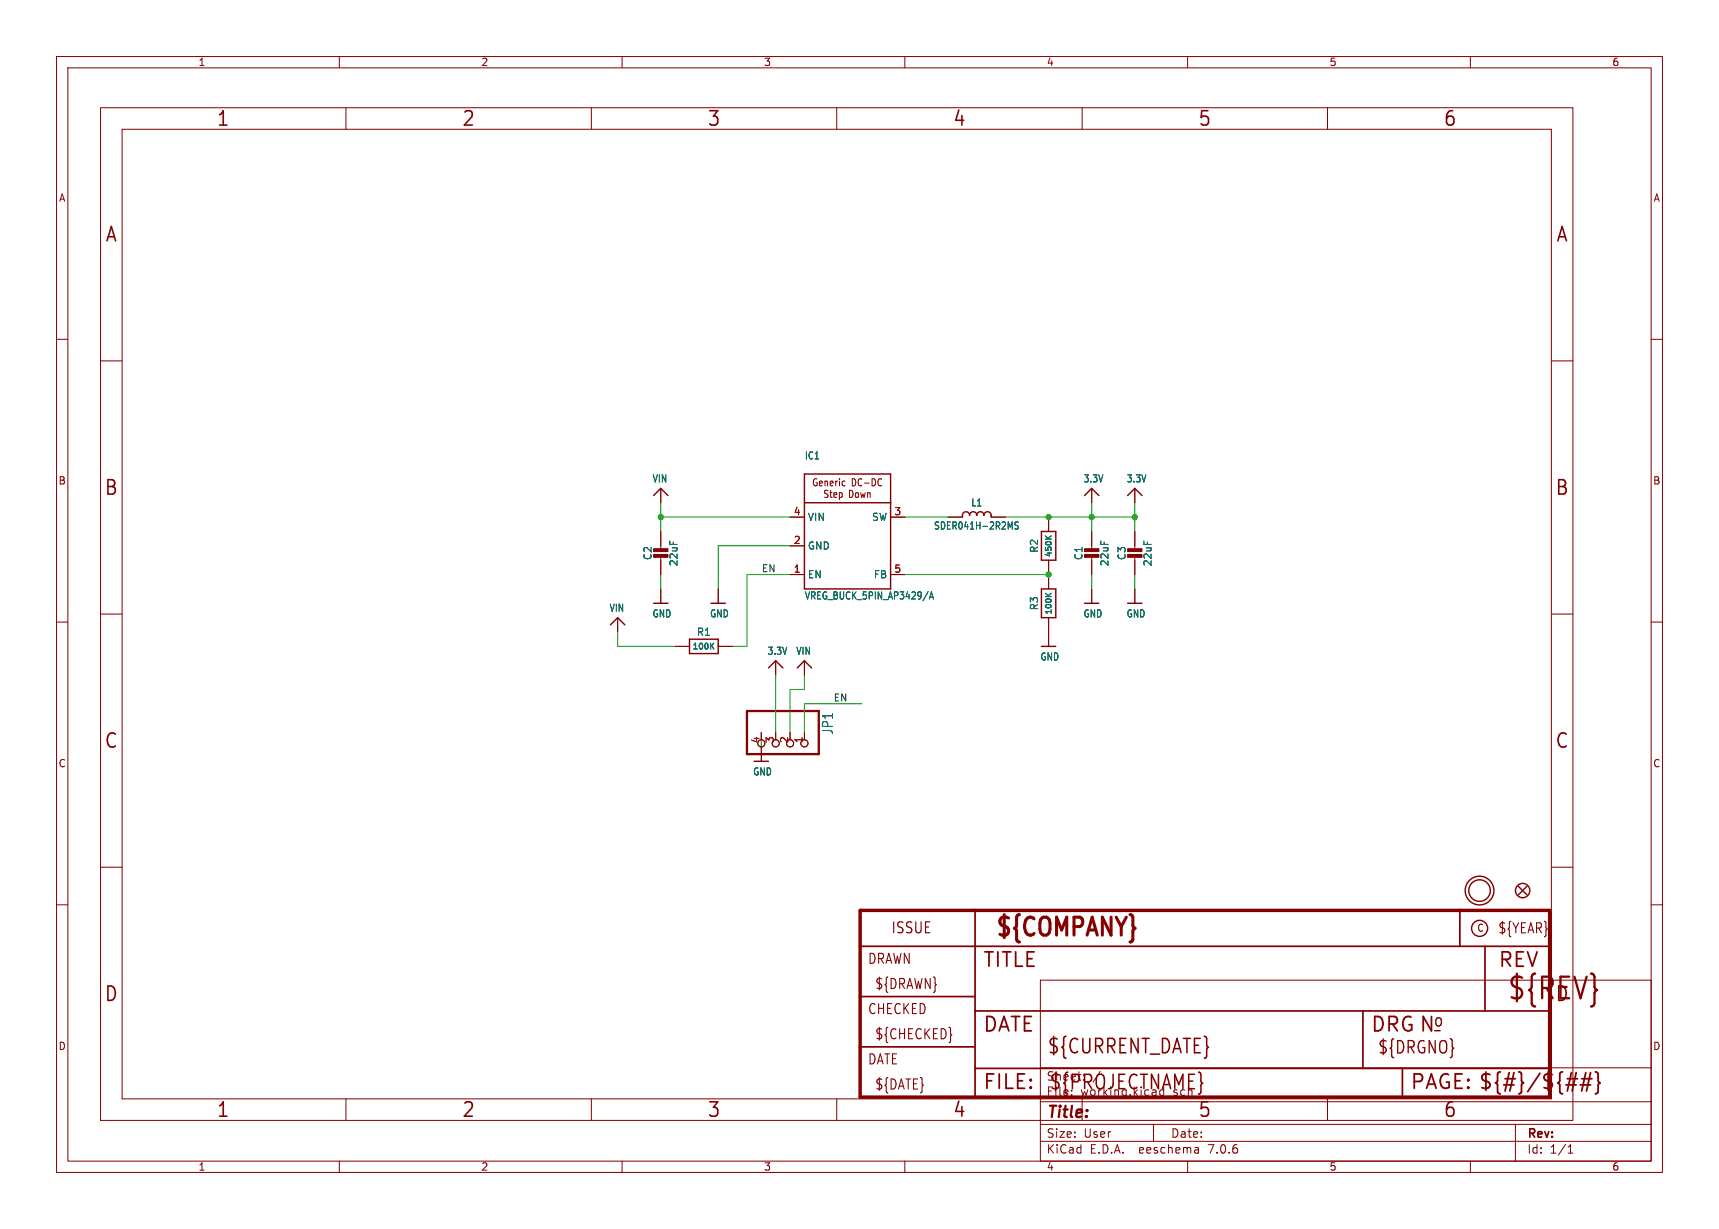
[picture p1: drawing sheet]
<svg xmlns="http://www.w3.org/2000/svg" width="304mm" height="217mm" viewBox="0 0 304 217" stroke-linecap="round" stroke-linejoin="round" font-family="sans-serif">
<g fill="none" stroke="#840000" stroke-width=".18">
<path d="M10 10h284v197.3h-284zM12 12h280v193.3h-280zM17.8 19h260.3v179.1h-260.3zM60 10v2M61.2 19v3.9M104.6 19v3.9M110 10v2M148 19v3.9M160 10v2M191.3 19v3.9M210 10v2M234.7 19v3.9"/>
<path d="M260 10v2M21.6 22.9h252.7v171.4h-252.7zM10 60h2M292 60h2M17.8 63.8h3.8M274.3 63.8h3.8M116.8 86.4v2.5M116.8 94v3.3M116.8 98.3v3.3M139.7 91.4h2.5M139.7 96.5h2.5M144.4 84.7h-.4l-.2 .7"/>
<path d="M144.9 85.5l.5-.1v-.3h-.3l-.2 .2 .1 .6h.4M145.9 85.2l.1-.1h.3v.8M145.9 85.1v.8M146.4 86.8l-.4-.1-.2 .2 .1 .3 .5 .3v.3l-.2 .2-.4-.1M146.7 87.1h.4M146.8 85.5l.5-.1v-.3h-.3l-.2 .2 .1 .6h.4M146.9 86.7v1.1l.2 .2M147.4 87.5l.6-.1-.1-.2-.3-.1-.2 .2 .1 .6h.4M147.8 85.1v.8M148.1 85.1l-.3 .2M148.4 87.2l.3-.1 .2 .3-.1 .5h-.4M148.4 87.1v1.3"/>
<path d="M148.4 84.6v.2M148.4 85.1v.8M149.4 85.1h-.3l-.2 .2 .1 .6h.4M150.2 86.7a.67 .67 0 0 1 .7 .4 .67 .67 0 0 1-.3 .8l-.4 .1zM150.7 84.6a.67 .67 0 0 1 .6 .5 .67 .67 0 0 1-.2 .8h-.4zM151.4 87.2l.2-.1 .2 .3v.3l-.2 .3-.2-.1-.2-.2zM152.2 87.1l.2 .9 .2-.6 .2 .6 .2-.9M152.4 84.8v-.1a.62 .62 0 0 0-.7 .5 .62 .62 0 0 0 .4 .7l.3-.1M152.9 85.4h.8M153.4 87.2l.2-.1 .2 .1 .1 .8M153.4 87.1v.9M154.2 84.6a.67 .67 0 0 1 .6 .5 .67 .67 0 0 1-.2 .8h-.4z"/>
<path d="M155.9 84.8l-.1-.1a.62 .62 0 0 0-.6 .5 .62 .62 0 0 0 .4 .7l.3-.1M157.5 91.4h2.5M167.6 91.4h2.6M175.3 91.4h2.5M185.4 91.4v2.6M185.4 99.1v5M193 86.4v2.5M193 94v3.3M193 98.3v3.3M200.7 86.4v2.5M200.7 94v3.3M200.7 98.3v3.3"/>
<path d="M10 110h2M17.8 108.6h3.8M109.2 109.2v2.6M116.8 104.1v2.6M119.4 114.3h2.5M127 114.3h2.5M127 104.1v2.6M137.2 116.8v2.6M139.7 101.6h2.5M142.2 116.8v2.6M157.5 101.6h2.5M185.4 109.2v5.1"/>
<path d="M193 104.1v2.6M200.7 104.1v2.6M274.3 108.6h3.8M292 110h2M134.6 129.5v1.3M134.6 132.1v2.5M137.2 129.5v1.3M139.7 129.5v1.3M142.2 129.5v1.3M10 160h2M17.8 153.4h3.8M274.3 153.4h3.8"/>
<path d="M292 160h2M184 173.3h108v32h-108zM61.2 194.3v3.8M104.6 194.3v3.8M148 194.3v3.8M184 198.8h108M184 194.8h108M184 188.8h108M191.3 194.3v3.8M204 198.8v3M234.7 194.3v3.8M268 198.8v6.5"/>
<path d="M60 205.3v2M110 205.3v2M160 205.3v2M184 201.8h108M210 205.3v2M211.8 203l.1 .9M211.9 203.8l-.1 .1M211.9 203.3h-.1M260 205.3v2M277.3 203.9h.8M277.3 202.8l.4-.4v1.5"/>
<circle cx="134.6" cy="131.4" r=".63"/>
<circle cx="137.2" cy="131.4" r=".63"/>
<circle cx="139.7" cy="131.4" r=".63"/>
<circle cx="142.2" cy="131.4" r=".63"/>
</g>
<g fill="none" stroke="#840000" stroke-width=".25">
<path d="M115.6 87.6l1.2-1.2 1.3 1.2M142.2 83.8h15.3v20.3h-15.3zM142.2 88.9h15.3M170.2 91.4v-.3a.64 .64 0 0 1 .6-.6 .64 .64 0 0 1 .6 .6 .64 .64 0 0 1 .7-.6 .64 .64 0 0 1 .6 .6 .64 .64 0 0 1 .7-.6 .64 .64 0 0 1 .6 .6 .64 .64 0 0 1 .6-.6 .64 .64 0 0 1 .7 .6v.3M184.1 94h2.6v5.1h-2.6zM191.8 87.6l1.2-1.2 1.3 1.2M199.4 87.6l1.3-1.2 1.2 1.2M107.9 110.5l1.3-1.3 1.3 1.3M115.6 106.7h2.5M121.9 113h5.1v2.6h-5.1zM125.7 106.7h2.6M135.9 118.1l1.3-1.3 1.2 1.3"/>
<path d="M141 118.1l1.2-1.3 1.3 1.3M184.1 104.1h2.6v5.1h-2.6zM184.1 114.3h2.6M191.8 106.7h2.5M199.4 106.7h2.5M133.3 134.6h2.6M268.5 156.7l1.5 1.5M270 156.7l-1.5 1.5"/>
<circle cx="261.6" cy="157.5" r="2.54"/>
<circle cx="261.6" cy="157.5" r="1.9"/>
<circle cx="269.2" cy="157.5" r="1.27"/>
<circle cx="261.6" cy="164.2" r="1.42"/>
</g>
<g fill="#840000" stroke="#840000" stroke-width=".18">
<path d="M191.8 98h2.5v.6h-2.5z"/>
<path d="M191.8 97h2.5v.5h-2.5z"/>
<path d="M115.6 98h2.5v.6h-2.5z"/>
<path d="M115.6 97h2.5v.5h-2.5z"/>
<path d="M199.4 98h2.5v.6h-2.5z"/>
<path d="M199.4 97h2.5v.5h-2.5z"/>
</g>
<path d="M184.9 94.8l.5 .5M185.9 94.8l-.6 .4M125.8 114.2l.4 .6M126.2 113.7l-.6 .6M184.9 104.9l.5 .6M185.9 104.9l-.6 .4" fill="none" stroke="#006464" stroke-width=".2"/>
<path d="M178.6 93.2l.4-.9v1.3M180.1 92.4l-.4-.1-.2 .1v.4l.5 .2 .1 .3-.2 .3-.4-.1M164.1 104.6l-.9 1.6M164.3 105.9l.4-1.2 .4 1.2M164.4 105.6h.6" fill="none" stroke="#006464" stroke-width=".18"/>
<path d="M152.1 161h121.9v33h-121.9z" fill="none" stroke="#840000" stroke-width=".61"/>
<path d="M152.1 176.2h20.3M152.1 167.3h121.9M172.4 161v33M172.4 178.8h101.6M241 178.8v10.1M258.1 161v6.3M262.6 167.3v11.5M152.1 185.1h20.3M172.4 188.9h101.6M248 188.9v5.1" fill="none" stroke="#840000" stroke-width=".3"/>
<path d="M276.9 191.8h1.8M277.1 190.8h1.9M278.7 189.7l-.7 3.2M279.4 191.8h1.9M279.7 190.8h1.8M280.4 189.7l-.7 3.2M281.3 189.7l-.8 3.2M282.1 189.5l.4 .2 .1 .2v1.2l.3 .4-.3 .3v1.2l-.1 .3-.4 .1" fill="none" stroke="#840000" stroke-width=".32"/>
<path d="M168.2 182.9l.1 .1-.1 .1" fill="none" stroke="#840000" stroke-width=".19"/>
<path d="M132.1 125.7h12.7v7.6h-12.7z" fill="none" stroke="#840000" stroke-width=".41"/>
<g fill="none" stroke="#009600" stroke-width=".18">
<path d="M116.8 88.9v5.1M116.8 91.4h22.9M139.7 96.5h-12.7v7.6M160 91.4h7.6M177.8 91.4h22.9M193 88.9v5.1M200.7 88.9v5.1M109.2 111.8v2.5h10.2M116.8 101.6v2.5M137.2 119.4v10.1M139.7 101.6h-7.6v12.7h-2.6M142.2 119.4v2.5h-2.5v7.6"/>
<path d="M160 101.6h25.4M193 101.6v2.5M200.7 101.6v2.5M134.6 129.5v2.6M152.4 124.5h-10.2v5"/>
</g>
<g fill="#009600" stroke="#009600" stroke-width=".18">
<circle cx="116.8" cy="91.4" r=".46"/>
<circle cx="185.4" cy="91.4" r=".46"/>
<circle cx="185.4" cy="101.6" r=".46"/>
<circle cx="200.7" cy="91.4" r=".46"/>
<circle cx="193" cy="91.4" r=".46"/>
</g>
<text font-size="5.3" fill="#840000" x="266.4" y="177.3">${REV}</text>
<text font-size="4.4" fill="#840000" x="175.7" y="166.3">${COMPANY}</text>
<g font-size="3.5" fill="#840000">
<text x="38.2" y="22.7">1</text>
<text x="81.6" y="22.7">2</text>
<text x="125" y="22.7">3</text>
<text x="168.4" y="22.7">4</text>
<text x="211.8" y="22.7">5</text>
<text x="255.1" y="22.7">6</text>
<text x="18.5" y="43.1">A</text>
<text x="275" y="43.1">A</text>
<text x="18.3" y="87.9">B</text>
<text x="274.9" y="87.9">B</text>
<text x="18.3" y="132.7">C</text>
<text x="274.9" y="132.7">C</text>
<text x="173.7" y="171.4">TITLE</text>
<text x="264.8" y="171.4">REV</text>
<text x="18.3" y="177.4">D</text>
<text x="274.9" y="177.4">D</text>
<text x="173.7" y="182.9">DATE</text>
<text x="242.3" y="182.9">DRG N</text>
<text x="185.1" y="186.7">${CURRENT_DATE}</text>
<text x="38.2" y="197.9">1</text>
<text x="81.6" y="197.9">2</text>
<text x="125" y="197.9">3</text>
<text x="168.4" y="197.9">4</text>
<text x="173.7" y="193">FILE:</text>
<text x="185.4" y="193">${PROJECTNAME}</text>
<text x="211.8" y="197.9">5</text>
<text x="249.3" y="193">PAGE: ${#}/${##}</text>
<text x="255.1" y="197.9">6</text>
</g>
<g font-size="3" fill="#840000">
<text x="253.4" y="181.9">o</text>
<text x="243.5" y="186.6">${DRGNO}</text>
</g>
<text font-size="2.8" fill="#840000" x="185" y="198.2">Title:</text>
<text font-size="2.7" fill="#840000" x="157.5" y="165.3">ISSUE</text>
<text font-size="2.5" fill="#006464" x="147.5" y="130" transform="rotate(-90 147.5 130)">JP1</text>
<g font-size="2.5" fill="#840000">
<text x="264.8" y="165.3">${YEAR}</text>
<text x="153.4" y="170.7">DRAWN</text>
<text x="153.4" y="179.6">CHECKED</text>
<text x="154.6" y="175.2">${DRAWN}</text>
<text x="154.6" y="184">${CHECKED}</text>
<text x="153.4" y="188.5">DATE</text>
<text x="154.6" y="192.9">${DATE}</text>
</g>
<g font-size="2.1" fill="#840000">
<text x="185" y="191.3">Sheet:</text>
<text x="193.2" y="191.3">/</text>
<text x="185" y="194">File:</text>
<text x="191" y="194">working.kicad_sch</text>
<text x="185" y="201.4">Size:</text>
<text x="191.6" y="201.4">User</text>
<text x="207" y="201.4">Date:</text>
<text x="270" y="201.6">Rev:</text>
<text x="185" y="204.2">KiCad</text>
<text x="192.7" y="204.2">E.D.A.</text>
<text x="201.6" y="204.2">eeschema</text>
<text x="213.9" y="204.2">7.0.6</text>
<text x="270" y="204.2">Id:</text>
<text x="274" y="204.2">1/1</text>
</g>
<g font-size="1.8" fill="#840000">
<text x="35" y="11.9">1</text>
<text x="85" y="11.9">2</text>
<text x="135" y="11.9">3</text>
<text x="185" y="11.9">4</text>
<text x="235" y="11.9">5</text>
<text x="285" y="11.9">6</text>
<text x="10.3" y="35.9">A</text>
<text x="292.3" y="35.9">A</text>
<text x="10.3" y="85.9">B</text>
<text x="138.8" y="87.2">Generic</text>
<text x="292.2" y="85.9">B</text>
<text x="10.3" y="135.9">C</text>
<text x="292.2" y="135.9">C</text>
<text x="261.1" y="165">C</text>
<text x="10.3" y="185.9">D</text>
<text x="292.2" y="185.9">D</text>
<text x="35" y="207.2">1</text>
<text x="85" y="207.2">2</text>
<text x="135" y="207.2">3</text>
<text x="185" y="207.2">4</text>
<text x="235" y="207.2">5</text>
<text x="285" y="207.2">6</text>
</g>
<g font-size="1.8" fill="#006464">
<text x="142.2" y="81.4">IC1</text>
<text x="115.3" y="85.5">VIN</text>
<text x="171.6" y="89.8">L1</text>
<text x="191.5" y="85.5">3.3V</text>
<text x="199.1" y="85.5">3.3V</text>
<text x="142.7" y="92.3">VIN</text>
<text x="154.1" y="92.3">SW</text>
<text x="165" y="93.8">SDER041H-2R2MS</text>
<text x="115.4" y="99.2" transform="rotate(-90 115.4 99.2)">C2</text>
<text x="120" y="100.2" transform="rotate(-90 120 100.2)">22uF</text>
<text x="142.7" y="97.4">GND</text>
<text x="183.7" y="97.9" transform="rotate(-90 183.7 97.9)">R2</text>
<text x="191.6" y="99.2" transform="rotate(-90 191.6 99.2)">C1</text>
<text x="196.2" y="100.2" transform="rotate(-90 196.2 100.2)">22uF</text>
<text x="199.2" y="99.2" transform="rotate(-90 199.2 99.2)">C3</text>
<text x="203.8" y="100.2" transform="rotate(-90 203.8 100.2)">22uF</text>
<text x="142.2" y="106.2">VREG_BUCK_5PIN_AP3429/A</text>
<text x="142.7" y="102.5">EN</text>
<text x="154.4" y="102.5">FB</text>
<text x="107.7" y="108.4">VIN</text>
<text x="115.3" y="109.4">GND</text>
<text x="123.1" y="112.6">R1</text>
<text x="125.4" y="109.4">GND</text>
<text x="183.7" y="108" transform="rotate(-90 183.7 108)">R3</text>
<text x="191.5" y="109.4">GND</text>
<text x="199.1" y="109.4">GND</text>
<text x="135.6" y="116">3.3V</text>
<text x="140.7" y="116">VIN</text>
<text x="183.9" y="117">GND</text>
<text x="133.1" y="137.3">GND</text>
</g>
<g font-size="1.8" fill="#a90000">
<text x="140.3" y="91.2">4</text>
<text x="158" y="91.2">3</text>
<text x="140.3" y="101.3">1</text>
<text x="140.3" y="96.3">2</text>
<text x="158" y="101.3">5</text>
<text x="134.4" y="131.5" transform="rotate(-90 134.4 131.5)">4</text>
<text x="136.9" y="131.5" transform="rotate(-90 136.9 131.5)">3</text>
<text x="139.4" y="131.5" transform="rotate(-90 139.4 131.5)">2</text>
<text x="142" y="131.5" transform="rotate(-90 142 131.5)">1</text>
</g>
<g font-size="1.7" fill="#0f0f0f">
<text x="134.6" y="101.3">EN</text>
<text x="147.3" y="124.1">EN</text>
</g>
<g font-size="1.4" fill="#006464">
<text x="186.2" y="98.7" transform="rotate(-90 186.2 98.7)">450K</text>
<text x="186.2" y="108.8" transform="rotate(-90 186.2 108.8)">100K</text>
<text x="122.3" y="115.1">100K</text>
</g>
</svg>
